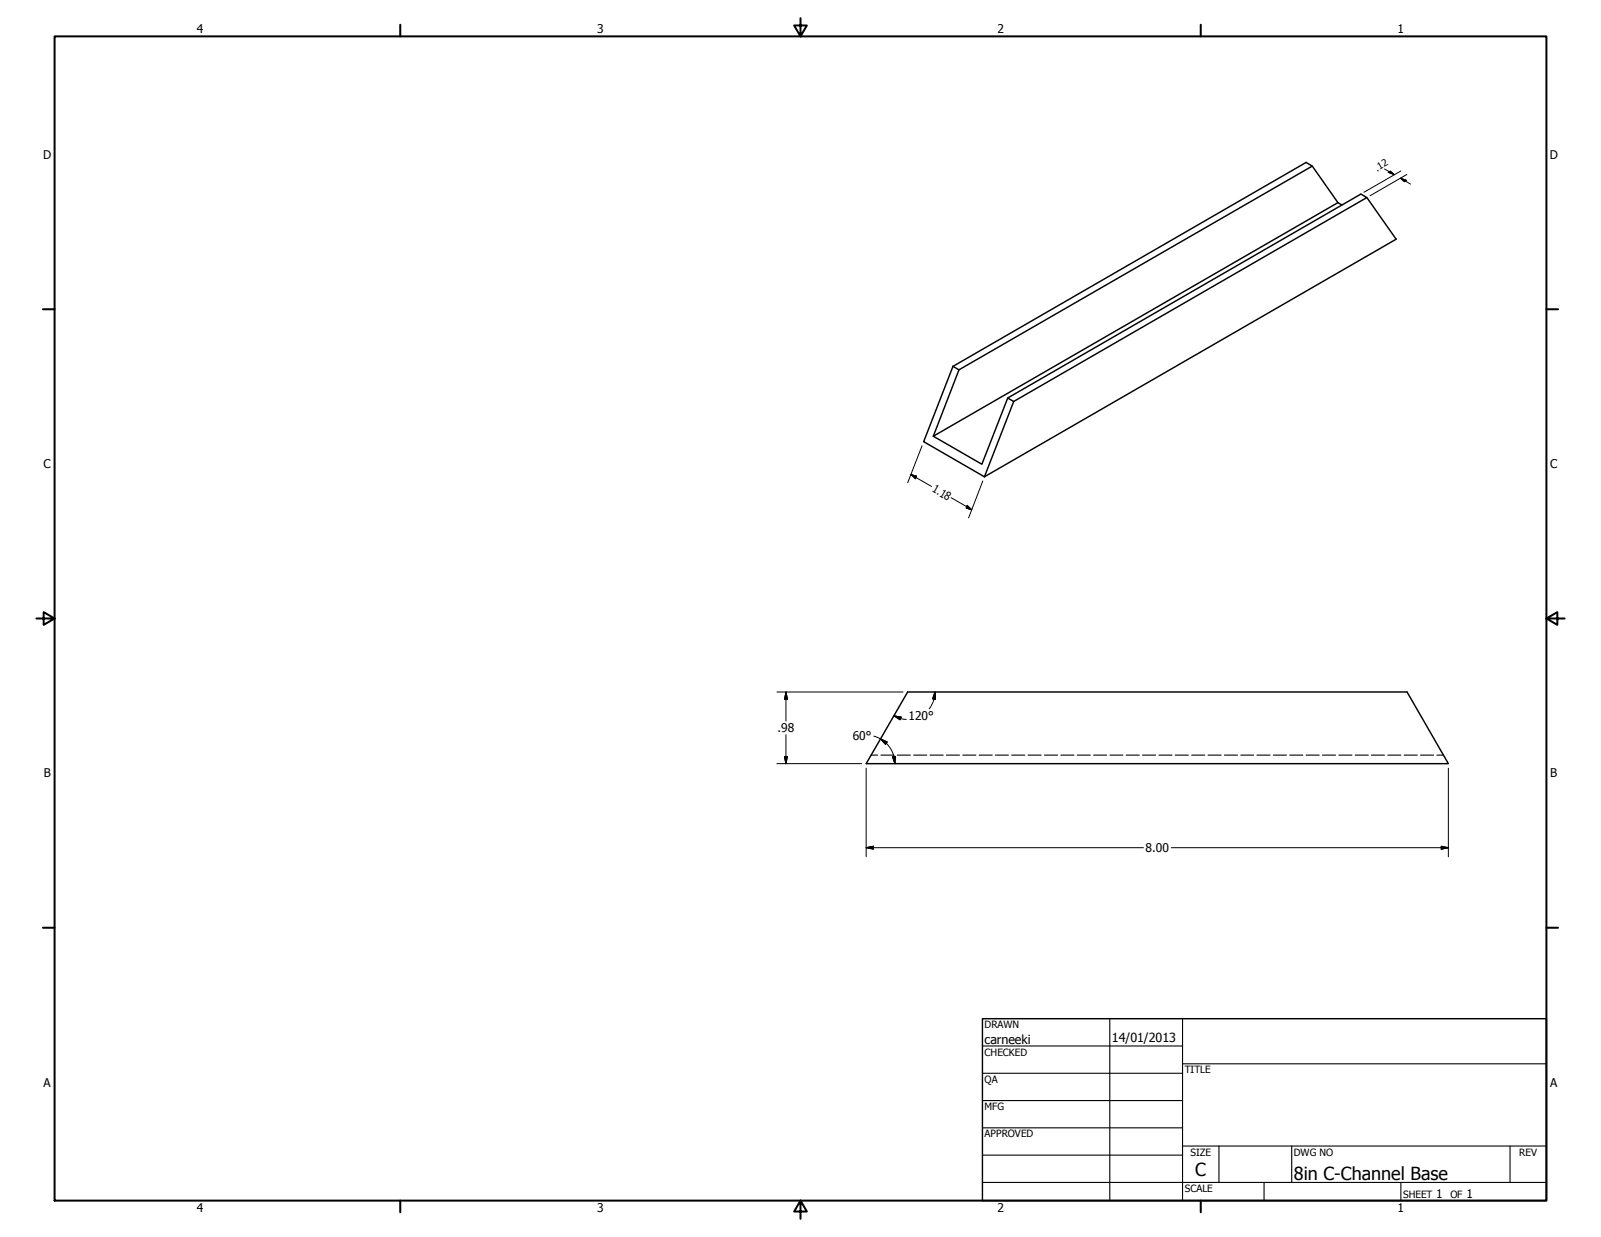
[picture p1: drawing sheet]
<svg xmlns="http://www.w3.org/2000/svg" width="559mm" height="432mm" viewBox="0 0 559 432" stroke-linecap="round" stroke-linejoin="round" font-family="sans-serif">
<!-- layer: Visible (ANSI) -->
<path d="M458 58l-123.3 71.1M467 70.7l-141.2 81.6M468.4 71.6l-1.4-.9-9-12.7-2.1-1.3-123.3 71.2M477.1 69l10.2 14.5-143.7 82.9M332.6 127.9l-10.2 26.3 21.2 12.2M332.6 127.9l2.1 1.2-8.9 23.2M351.7 138.9l123.3-71.1 2.1 1.2-123.3 71.1M325.8 152.3l16.9 9.8 9-23.2 2.1 1.2-10.2 26.3M316.8 241.6h174.3l14.4 25h-203.2z" fill="none" stroke="#000" stroke-width=".51"/>
<!-- layer: Hidden (ANSI) -->
<g fill="none" stroke="#000" stroke-width=".38">
<path d="M304 263.6h2.3M307.5 263.6h4.5M313.2 263.6h4.6M318.9 263.6h4.6M324.6 263.6h4.6M330.3 263.6h4.6M336 263.6h4.6M341.8 263.6h4.5M347.4 263.6h4.6M353.1 263.6h4.6M358.8 263.6h4.6M364.6 263.6h4.5"/>
<path d="M370.3 263.6h4.5M376 263.6h4.6M381.7 263.6h4.6M387.4 263.6h4.5M393.1 263.6h4.5M398.8 263.6h4.6M404.5 263.6h4.6M410.2 263.6h4.6M415.9 263.6h4.6M421.6 263.6h4.6M427.4 263.6h4.5M433.1 263.6h4.5"/>
<path d="M438.7 263.6h4.6M444.4 263.6h4.6M450.2 263.6h4.5M455.9 263.6h4.5M461.6 263.6h4.6M467.3 263.6h4.6M473 263.6h4.6M478.7 263.6h4.5M484.4 263.6h4.5M490.1 263.6h4.6M495.8 263.6h4.6M501.5 263.6h2.3"/>
</g>
<!-- layer: Border (ANSI) -->
<g fill="none" stroke="#000" stroke-width=".7">
<path d="M19 12.7h520.8v406.4h-520.8zM139.7 8.6v4.1M279.4 6.3v6.4l-2.2-3.8h4.4l-2.2 3.8M419.1 8.6v4.1M15 107.9h4M539.8 107.9h4M12.7 215.9h6.3l-3.8-2.2v4.4l3.8-2.2M539.8 215.9l3.8 2.2v-4.4l-3.8 2.2h6.3M15 323.8h4M539.8 323.8h4M139.7 419.1v4.1M279.4 419.1l2.2 3.8h-4.4l2.2-3.8v6.3"/>
<path d="M419.1 419.1v4.1"/>
</g>
<!-- layer: Title (ANSI) -->
<g fill="none" stroke="#000" stroke-width=".38">
<path d="M387.3 355.6v63.5M412.7 355.6v63.5M342.9 365.1h69.8M342.9 374.6h69.8M412.7 371.3h127.1M342.9 384.2h69.8M342.9 393.7h69.8M342.9 412.7h196.9M342.9 403.2h69.8M412.7 400h127.1M425.4 400v12.7M441.2 412.7v6.4"/>
<path d="M450.8 400v12.7M488.9 412.7v6.4M527 400v12.7"/>
</g>
<path d="M342.9 355.6h196.9v63.5h-196.9z" fill="none" stroke="#000" stroke-width=".51"/>
<!-- layer: Dimension (ANSI) -->
<g fill="none" stroke="#000" stroke-width=".35">
<path d="M483.2 59l3.5 2M488.9 59.7l-12.8 7.4M484.6 60.1l.7-.3 1.4 1.2zM488.8 62.2l2.1 .8-.7 .4zM488.8 62.2l3.5 2.1M491 60.9l-12.8 7.4M321.8 155.6l-5 12.9M317.9 165.7l2 .5-.4 .9zM317.9 165.7l7.2 4.1M332 173.7l7.2 4.2M337.6 176.4l1.6 1.5-2-.5zM343 167.9l-4.9 12.9"/>
<path d="M271.1 241.6h44.1M274.3 241.6l.5 2.5h-1zM274.3 241.6v10.1M274.3 256.5v10.1M305 257l2.3 .9 2 1.6a10 10 0 0 1 2.7 4.6l.4 2.5M307.3 257.9l2.3 1.1-.5 .8zM312 249.9l2.5 .4-.4 1zM312 249.9l2.3 .9M314.3 250.8l2 .3M326.3 241.6l.2 2.5-1-.1zM326.3 241.6l-.5 3.1-1.5 2.8M271.1 266.6h29.6"/>
<path d="M273.8 264.1h1l-.5 2.5zM302.3 268.2v30.9M311.5 264.2l1-.2-.1 2.6zM505.5 268.2v30.9M302.3 295.9l2.6-.5v1zM302.3 295.9h96.8M408.8 295.9h96.7M503 295.4l2.5 .5-2.5 .5z"/>
</g>
<g fill="#000" stroke="#000" stroke-width=".35">
<path d="M484.6 60.1l2.1 .9zM484.6 60.1l.7-.3 1.4 1.2zM488.8 62.2l2.1 .8zM488.8 62.2l2.1 .8-.7 .4zM317.9 165.7l2 .5zM317.9 165.7l2 .5-.4 .9zM337.2 177.4l2 .5zM337.6 176.4l1.6 1.5-2-.5zM274.3 241.6l.5 2.5zM274.3 241.6l.5 2.5h-1zM307.3 257.9l2.3 1.1zM307.3 257.9l2.3 1.1-.5 .8z"/>
<path d="M312 249.9l2.5 .4zM312 249.9l2.5 .4-.4 1zM326.3 241.6l.2 2.5zM326.3 241.6l.2 2.5-1-.1zM273.8 264.1l.5 2.5zM273.8 264.1h1l-.5 2.5zM311.5 264.2l.9 2.4zM311.5 264.2l1-.2-.1 2.6zM302.3 295.9l2.6-.5zM302.3 295.9l2.6-.5v1zM503 296.4l2.5-.5zM503 295.4l2.5 .5-2.5 .5z"/>
</g>
<g font-size="6.3">
<text x="417.2" y="410.6">C</text>
<text x="451.6" y="411.9">8in C-Channel Base</text>
</g>
<g font-size="4.4">
<text x="343.7" y="364.3">carneeki</text>
<text x="388.1" y="363.7">14/01/2013</text>
</g>
<g font-size="4.2">
<text x="68.7" y="11.7">4</text>
<text x="208.4" y="11.7">3</text>
<text x="348.1" y="11.7">2</text>
<text x="487.8" y="11.7">1</text>
<text x="15.1" y="55.5">D</text>
<text x="540.9" y="55.5">D</text>
<text x="15.2" y="163.4">C</text>
<text x="541" y="163.4">C</text>
<text x="317.1" y="251.4">120°</text>
<text x="271.4" y="255.6">.98</text>
<text x="297.6" y="258.2">60°</text>
<text x="15.3" y="271.4">B</text>
<text x="541.1" y="271.4">B</text>
<text x="399.9" y="297.4">8.00</text>
<text x="15.2" y="379.3">A</text>
<text x="541" y="379.3">A</text>
<text x="501.3" y="418.3">1</text>
<text x="511.8" y="418.3">1</text>
<text x="68.7" y="423.2">4</text>
<text x="208.4" y="423.2">3</text>
<text x="348.1" y="423.2">2</text>
<text x="487.8" y="423.2">1</text>
</g>
<text font-size="4" x="325.1" y="171.5" transform="rotate(30 325.1 171.5)">1.18</text>
<g font-size="3.5">
<text x="343.7" y="358.9">DRAWN</text>
<text x="343.7" y="368.5">CHECKED</text>
<text x="413.5" y="374.6">TITLE</text>
<text x="343.7" y="378">QA</text>
<text x="343.7" y="387.5">MFG</text>
<text x="343.7" y="397.1">APPROVED</text>
<text x="415.5" y="403.4">SIZE</text>
<text x="451.6" y="403.4">DWG NO</text>
<text x="530.3" y="403.4">REV</text>
<text x="413.5" y="416.1">SCALE</text>
<text x="489.7" y="418.3">SHEET</text>
<text x="506.2" y="418.3">OF</text>
</g>
<text font-size="3.4" x="480.6" y="59.9" transform="rotate(-30 480.6 59.9)">.12</text>
</svg>
